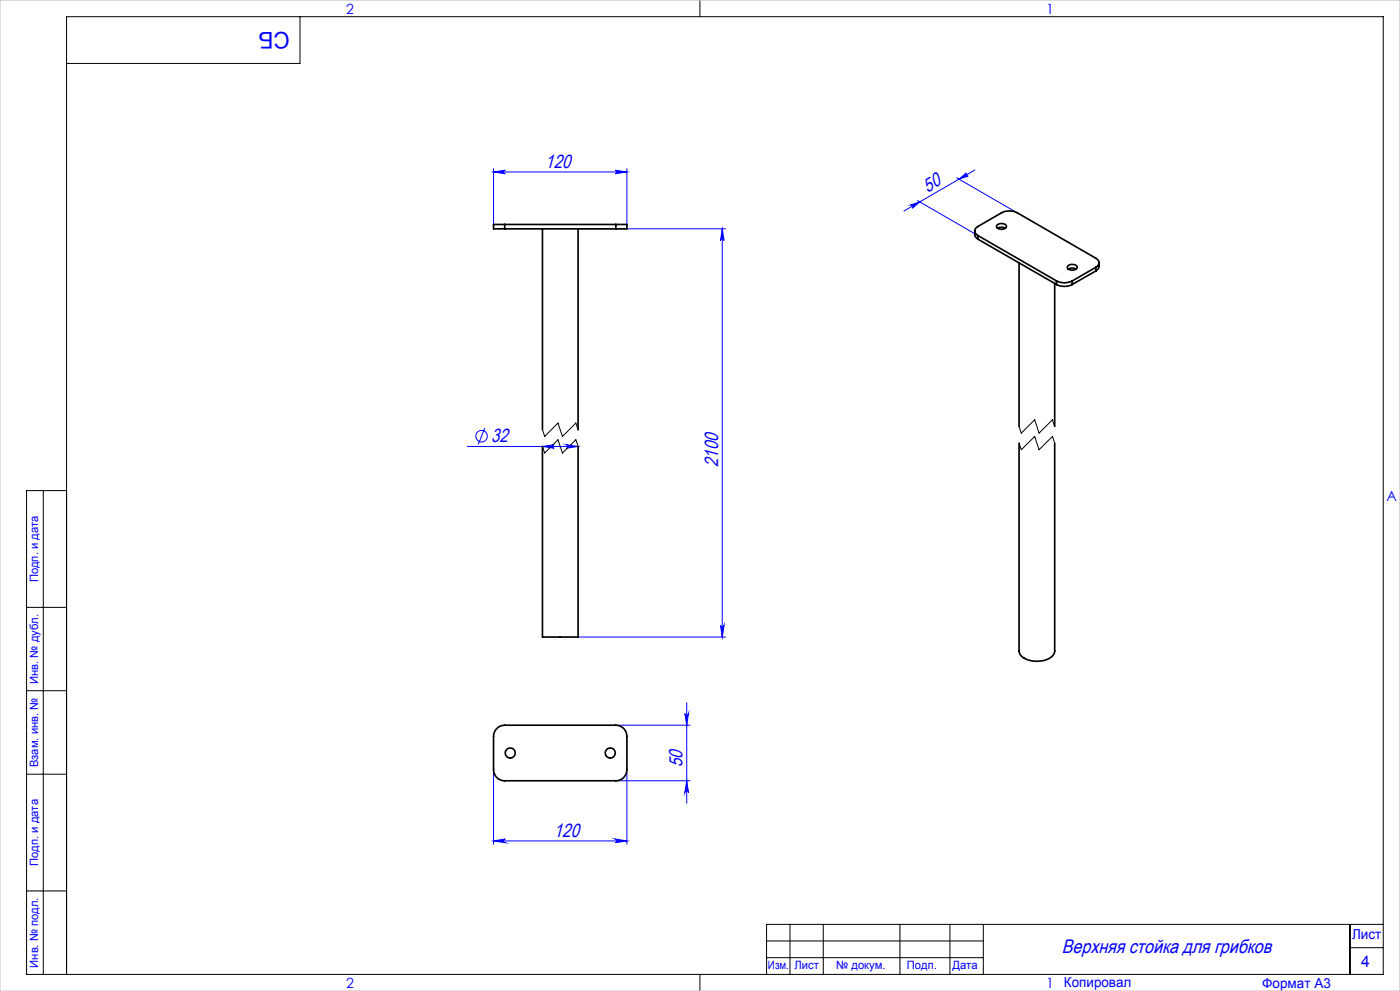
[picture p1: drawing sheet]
<svg xmlns="http://www.w3.org/2000/svg" width="420mm" height="297mm" viewBox="0 0 420 297" stroke-linecap="round" stroke-linejoin="round" font-family="sans-serif">
<g fill="none" stroke="#00f" stroke-width=".3">
<path d="M148.1 50.5v16.7M148.1 51.5h40M148.1 51.5l3.5-.5a.53 .53 0 0 0-.5 .5 .53 .53 0 0 0 .5 .6zM184.6 51l3.5 .5-3.5 .6a.53 .53 0 0 0 .5-.6 .53 .53 0 0 0-.5-.5zM188.1 50.5v16.7M287 53.3l18.2 10.5M287.7 53.7l2.2-1.9a.56 .56 0 0 0 0 .7 .56 .56 0 0 0 .6 .2zM292.5 50.9l-21.3 12.3M173.4 68.6h44.3M216.7 68.6v122.3M216.7 68.6l.5 3.5a.53 .53 0 0 0-.5-.5 .53 .53 0 0 0-.6 .5zM273.2 61.5l2.7-1-2.2 1.9a.56 .56 0 0 0 .1-.7 .56 .56 0 0 0-.6-.2z"/>
<path d="M275.2 60.1l18.2 10.5M140.2 133.8h33.2M145.5 128.3l-2 4.9M162.7 133.8l3.5-.5a.53 .53 0 0 0-.5 .5 .53 .53 0 0 0 .5 .5zM169.9 133.3l3.5 .5-3.5 .5a.53 .53 0 0 0 .5-.5 .53 .53 0 0 0-.5-.5zM173.4 190.9h44.3M216.1 187.4a.53 .53 0 0 0 .6 .5 .53 .53 0 0 0 .5-.5l-.5 3.5zM184.7 217.3h22.3M205.5 213.9a.55 .55 0 0 0 .5 .5 .55 .55 0 0 0 .6-.5l-.6 3.4zM206 210.6v30.1M148.1 230.7v22.3M184.7 234h22.3"/>
<path d="M188.1 230.7v22.3M206 234l.6 3.5a.55 .55 0 0 0-.6-.5 .55 .55 0 0 0-.5 .5zM148.1 252h40M148.1 252l3.5-.5a.55 .55 0 0 0-.5 .5 .55 .55 0 0 0 .5 .6zM184.6 251.5l3.5 .5-3.5 .6a.55 .55 0 0 0 .5-.6 .55 .55 0 0 0-.5-.5z"/>
<circle cx="144.5" cy="130.7" r="1.73"/>
</g>
<g fill="none" stroke="#000" stroke-width=".3">
<path d="M90 5v14h-70M210 0v5M162.7 133.8l.7 2 4-4 1.3 4 4.1-4 .6 2M162.7 128.8l.7 2 4-4 1.3 4 4.1-4 .6 2M305.7 132.8l.7 2 4-4 1.3 4 4-4 .7 2M305.7 127.8l.7 2 4-4 1.3 4 4-4 .7 2M13 147v145M20 147h-12v145h407v-287h-395v287M8 182h12M8 207h12M8 232h12M8 267h12"/>
<path d="M237 277v15M247 277v15M270 277v15M285 277v15M295 277v15M405 277v15M415 277h-185v15M210 292v5M230 282h65M230 287h65M405 284h10"/>
</g>
<path d="M0 0h420v297h-420z" fill="none" stroke="#c0c0c0" stroke-width=".3"/>
<g fill="#00f">
<path d="M184.6 251.5l3.5 .5-3.5 .6a.55 .55 0 0 0 .5-.6 .55 .55 0 0 0-.5-.5zM148.1 252l3.5-.5a.55 .55 0 0 0-.5 .5 .55 .55 0 0 0 .5 .6z"/>
<path d="M148.1 51.5l3.5-.5a.53 .53 0 0 0-.5 .5 .53 .53 0 0 0 .5 .6zM184.6 51l3.5 .5-3.5 .6a.53 .53 0 0 0 .5-.6 .53 .53 0 0 0-.5-.5zM162.7 133.8l3.5-.5a.53 .53 0 0 0-.5 .5 .53 .53 0 0 0 .5 .5zM169.9 133.3l3.5 .5-3.5 .5a.53 .53 0 0 0 .5-.5 .53 .53 0 0 0-.5-.5z"/>
<path d="M273.2 61.5l2.7-1-2.2 1.9a.56 .56 0 0 0 .1-.7 .56 .56 0 0 0-.6-.2zM287.7 53.7l2.2-1.9a.56 .56 0 0 0 0 .7 .56 .56 0 0 0 .6 .2z"/>
<path d="M216.1 187.4a.53 .53 0 0 0 .6 .5 .53 .53 0 0 0 .5-.5l-.5 3.5zM216.7 68.6l.5 3.5a.53 .53 0 0 0-.5-.5 .53 .53 0 0 0-.6 .5z"/>
<path d="M205.5 213.9a.55 .55 0 0 0 .5 .5 .55 .55 0 0 0 .6-.5l-.6 3.4zM206 234l.6 3.5a.55 .55 0 0 0-.6-.5 .55 .55 0 0 0-.5 .5z"/>
</g>
<g fill="none" stroke="#000" stroke-width=".5">
<path d="M151.4 67.3h-3.3v1.3h3.3M151.4 67.3v1.3M151.4 68.6h33.3M151.4 67.3h33.3M162.7 68.6v60.2M173.4 68.6v60.2M184.7 67.3h3.4v1.3h-3.4M184.7 67.3v1.3M292.4 69.2a2.1 2.1 0 0 0 1 2.5M293.4 70.6a1.44 1.44 0 0 1-1-1.4 1.44 1.44 0 0 1 1-1.3l7.1-4.1a5.2 5.2 0 0 1 4.7 0l23.6 13.6a1.44 1.44 0 0 1 .9 1.4 1.44 1.44 0 0 1-.9 1.3M293.4 70.6l23.6 13.6M293.4 70.6v1.1"/>
<path d="M293.4 71.7l23.6 13.6M299 67.6a1.8 1.8 0 0 1 2.9 .3 1.73 1.73 0 0 1-3-.1zM299.3 68.4l1.1-.3 1.2 .3M305.7 78.8v49M320.3 79.8a1.82 1.82 0 0 1 2.9 .4 1.88 1.88 0 0 1-3 .1zM329.7 78.7v1.5l-.9 1M316.4 84.9v42.9M317 84.2a5.2 5.2 0 0 0 4.7 0M317 85.3a5.2 5.2 0 0 0 4.7 0M317 84.2v1.1M320.5 80.6l1.1-.3 1.2 .3M321.7 84.2v1.1"/>
<path d="M328.8 80.1l-7.1 4.1M328.8 80.1v1.1M328.8 81.2l-7.1 4.1M162.7 133.8v57.1h10.7v-57.1M305.7 132.8v62.3a3.3 3.3 0 0 0 2.9 2.7 6.8 6.8 0 0 0 7.6-1.9l.2-.8v-62.3M149 218.3a3.3 3.3 0 0 1 2.4-1h33.3a3.3 3.3 0 0 1 3.4 3.4v10a3.3 3.3 0 0 1-3.4 3.3h-33.3a3.3 3.3 0 0 1-3.3-3.3v-10a3.5 3.5 0 0 1 .9-2.4z"/>
<circle cx="153.1" cy="225.7" r="1.51"/>
<circle cx="183.1" cy="225.7" r="1.51"/>
</g>
<text font-size="6.9" fill="#00f" x="86.9" y="9.4" transform="rotate(-180 86.9 9.4)">СБ</text>
<text font-size="5.8" fill="#00f" x="318.6" y="285.6">Верхняя стойка для грибков</text>
<g font-size="5.7" fill="#00f">
<text x="163.6" y="50.3">120</text>
<text x="278.3" y="57.7" transform="rotate(-30 278.3 57.7)">50</text>
<text x="147.4" y="132.5">32</text>
<text x="215.5" y="139.9" transform="rotate(-90 215.5 139.9)">2100</text>
<text x="204.8" y="229.9" transform="rotate(-90 204.8 229.9)">50</text>
<text x="166.2" y="250.8">120</text>
</g>
<text font-size="4.8" fill="#00f" x="408.3" y="289.7">4</text>
<g font-size="4.2" fill="#00f">
<text x="103.8" y="4.2">2</text>
<text x="313.8" y="4.2">1</text>
<text x="415.9" y="150.2">A</text>
<text x="103.8" y="296.2">2</text>
<text x="313.8" y="296.2">1</text>
</g>
<g font-size="4.1" fill="#00f">
<text x="405.6" y="281.5">Лист</text>
<text x="319.2" y="295.9">Копировал</text>
<text x="378.7" y="296">Формат А3</text>
</g>
<g font-size="3.4" fill="#00f">
<text x="11.4" y="174.5" transform="rotate(-90 11.4 174.5)">Подп. и дата</text>
<text x="11.4" y="205" transform="rotate(-90 11.4 205)">Инв. № дубл.</text>
<text x="11.4" y="229.9" transform="rotate(-90 11.4 229.9)">Взам. инв. №</text>
<text x="11.4" y="259.5" transform="rotate(-90 11.4 259.5)">Подп. и дата</text>
<text x="11.4" y="290" transform="rotate(-90 11.4 290)">Инв. № подл.</text>
<text x="230.4" y="290.4">Изм.</text>
<text x="238.3" y="290.4">Лист</text>
<text x="250.9" y="290.4">№ докум.</text>
<text x="272.1" y="290.4">Подп.</text>
<text x="285.7" y="290.5">Дата</text>
</g>
</svg>
